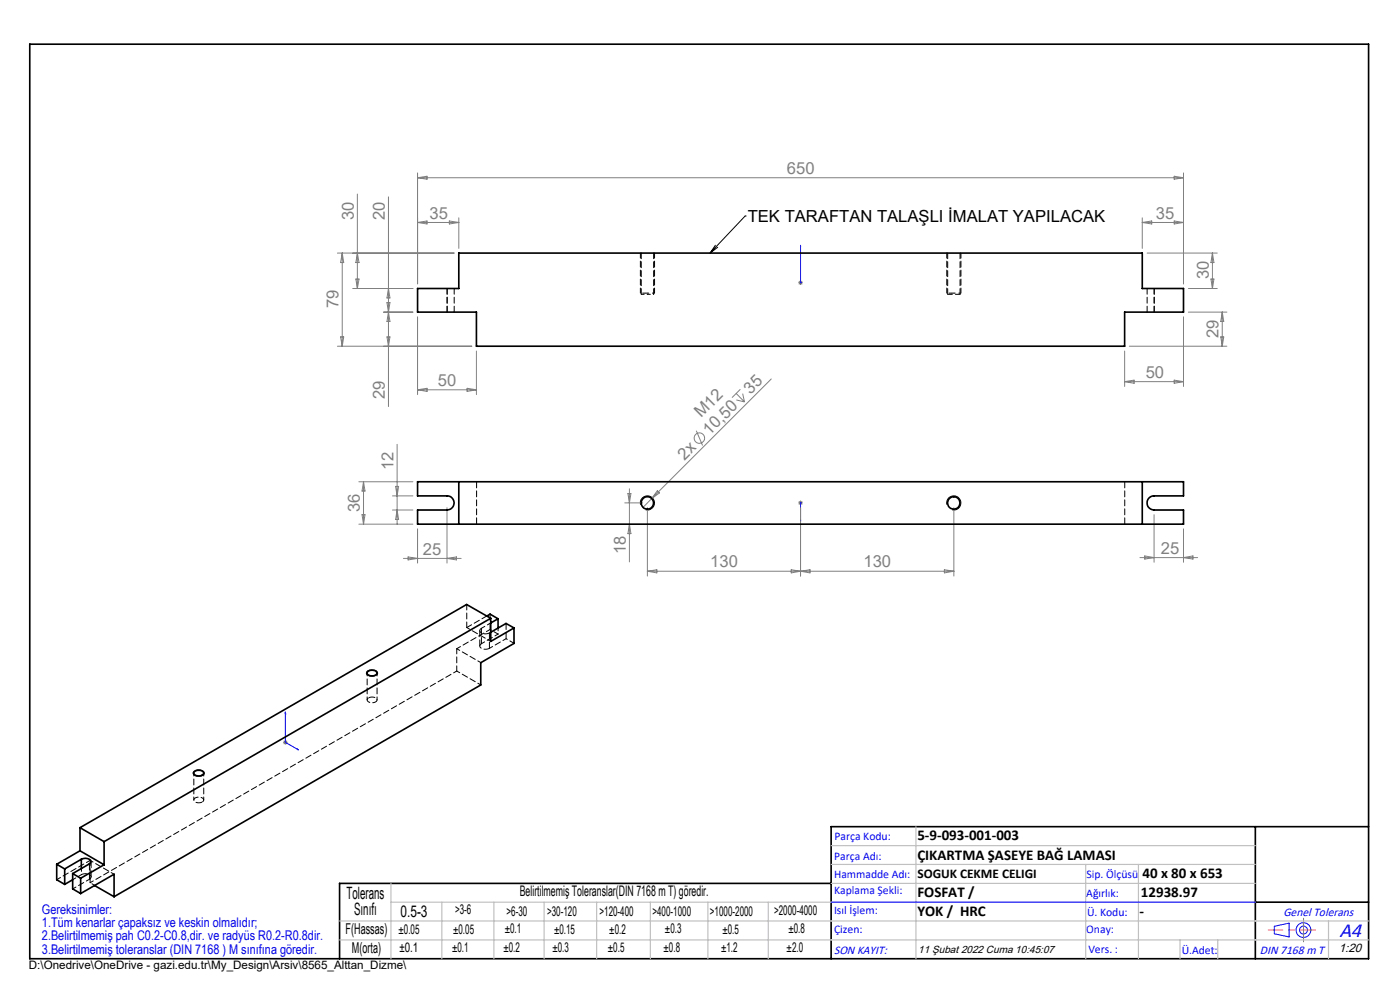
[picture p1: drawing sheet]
<svg xmlns="http://www.w3.org/2000/svg" width="297mm" height="210mm" viewBox="0 0 297 210" stroke-linecap="round" stroke-linejoin="round" font-family="sans-serif">
<g fill="none" stroke="#808080" stroke-width=".21">
<path d="M88.6 36.7v23.5M88.6 37.7l2-.3v.6zM88.6 37.7h162.5M249.1 37.4l2 .3-2 .3zM251.1 36.7v23.5M71.6 53.7h24.7M72.6 53.7v19.7M72.6 53.7l.3 2h-.7zM75.5 59.2h.7l-.4 2zM75.8 53.7l.4 2h-.7zM75.8 41.2v20M82.4 41.8v44.4"/>
<path d="M88.6 47.2l2-.3v.6zM88.6 47.2h8.7M95.3 46.9l2 .3-2 .3zM97.3 46.2v6.5M169.3 60h1M169.5 59.6l.7 .7M169.8 59.4v1.1M170.2 59.6l-.7 .7M242.3 46.2v6.5M242.3 47.2h8.8M242.3 47.2l2-.3v.6zM243.3 53.7h14.9"/>
<path d="M249.1 46.9l2 .3-2 .3zM256.9 59.2h.6l-.3 2zM257.2 53.7l.3 2h-.6zM257.2 53.7v7.5M71.6 73.4h28.5M72.2 71.5h.7l-.3 1.9zM74.8 61.2h12.8M81.4 66.2h6.2M82.1 71.5h.6l-.3 1.9zM82.1 64.2h.6l-.3 2zM82.4 66.2l.3 2h-.6zM82.4 61.2l.3 2h-.6z"/>
<path d="M88.6 67.2v16.5M101.1 74.5v9.2M238.6 74.5v7.5M239.6 73.4h20.7M251.1 67.2v14.8M252.1 66.2h8.2M252.1 61.2h6.1M259 71.5h.6l-.3 1.9zM259.3 66.2v7.2M259.3 66.2l.3 2h-.6zM84.2 94.3v16.9M88.6 82.7h12.5"/>
<path d="M88.6 82.7l2-.3v.6zM99.1 82.4l2 .3-2 .3zM147.7 91.4l1.3 3.1M156.2 83.5l1.7 1.8M156.2 84.8l1.7 .5M157.1 82.6l-1.8 1.7M157.6 83.5l.3 1.8M163.6 80.4l-25.3 25.4M238.6 81h12.5M238.6 81l2-.4v.7zM249.1 80.6l2 .4-2 .3zM76.1 102.2h11.5"/>
<path d="M76.1 111.2h11.5M76.8 109.2h.6l-.3 2zM77.1 102.2v9M77.1 102.2l.3 2h-.6zM83.3 105.2h4.3M83.3 108.2h4.3M83.9 103.2h.7l-.4 2zM84.2 108.2l.4 2h-.7zM85.6 118.5h12.2M86.6 118.1l2 .4-2 .3zM88.6 112.2v7.2M94.8 107.7v11.7"/>
<path d="M94.8 118.5l2-.4v.7zM132.5 106.7h3.8M133.2 104.7h.6l-.3 2zM133.5 103.7v15.5M133.5 111.2l.3 2h-.6zM137.3 107.7v14.5M138.3 105.8l-1.9 1.8M139.5 104.1l.4 .5-1.6 1.2zM169.3 106.7h1M169.5 106.3l.7 .7M169.8 106.2v1M169.8 107.7v14.5"/>
<path d="M170.2 106.3l-.7 .7M202.4 107.7v14.5M241.8 118.3h12.3M242.9 117.9l1.9 .4-1.9 .3zM244.8 109.2v10.1M251.1 112.2v7.1M251.1 118.3l2-.4v.7zM137.3 121.2h65.1M137.3 121.2l2-.3v.6zM167.9 120.9l1.9 .3-1.9 .3zM169.8 121.2l2-.3v.6zM200.3 120.9l2.1 .3-2.1 .3z"/>
<path d="M60 157.5h1M60.2 157.1l.7 .7M60.5 157v1M60.9 157.1l-.7 .7"/>
<circle cx="148.4" cy="92.9" r="1.1"/>
</g>
<path d="M151.8 52l-1.2 1.7M152.3 52.4l-1.7 1.3M158.1 45.8h.1M158.1 45.8l-7.5 7.9M135.9 107.1a1.49 1.49 0 0 1 1.3-1.9 1.49 1.49 0 0 1 1.6 1.6 1.49 1.49 0 0 1-1.9 1.3M200.9 107.1a1.5 1.5 0 0 1 1.3-1.9 1.5 1.5 0 0 1 1.6 1.6 1.5 1.5 0 0 1-1.8 1.3M78 142.3a1.45 1.45 0 0 1 2.1 .5 1.43 1.43 0 0 1-2.4 0zM41.2 163.6a1.43 1.43 0 0 1 2.2 .4 1.45 1.45 0 0 1-2.4 .1z" fill="none" stroke="#000" stroke-width=".21"/>
<path d="M137 62.2h-1.1M202 62.2h-1.1" fill="none" stroke="#000" stroke-width=".21" stroke-dasharray="1.3 .6" stroke-dashoffset=".6" stroke-linecap="butt"/>
<path d="M138.9 62.2h-1.5M203.9 62.2h-1.5" fill="none" stroke="#000" stroke-width=".21" stroke-dasharray="1.3 .6" stroke-dashoffset=".8" stroke-linecap="butt"/>
<g fill="none" stroke="#00f" stroke-width=".21">
<path d="M169.8 59.9v.1zM169.8 52v.4v-.4M169.8 60h.1M169.8 52v8M169.8 110.6v-.4v.4M169.8 106.6v.2zM169.8 106.7h.1M169.8 106.7v3.9M60.5 151l.1 .4-.1-.1zM60.5 151v6.5l2.8 1.6M63 158.8l.3 .3-.3-.1zM176.3 191.4h90"/>
<path d="M270.3 196.5l3.2-.7v2.9l-3.2-.6z"/>
<circle cx="276.5" cy="197.3" r="1.57"/>
<circle cx="276.5" cy="197.3" r=".83"/>
</g>
<path d="M135.9 53.7v8.5M200.9 53.7v8.5M138.9 62.2v-8.5M203.9 62.2v-8.5" fill="none" stroke="#000" stroke-width=".21" stroke-dasharray="1.3 .6" stroke-dashoffset=".2"/>
<path d="M137.4 62.2h-.4M202.4 62.2h-.4" fill="none" stroke="#000" stroke-width=".21" stroke-dasharray="1.3 .6"/>
<path d="M6.3 9.4h284v194h-284zM266.3 175.4v28M290.3 175.4h-114v28M176.3 187.4h-104.3v16M266.3 191.4h24" fill="none" stroke="#000" stroke-width=".35"/>
<path d="M279 197.3h-9.9" fill="none" stroke="#f00" stroke-width=".21" stroke-dasharray="15.2 1.3 1.3 1.3" stroke-dashoffset="12.2"/>
<path d="M276.5 197.3v2.5M276.5 197.3v-2.5" fill="none" stroke="#808080" stroke-width=".21" stroke-dasharray="15.2 1.3 1.3 1.3"/>
<g fill="none" stroke="#c0c0c0" stroke-width=".25">
<path d="M176.3 179.4h90M194.3 175.4v28M72 199.4h218.3M72 195.4h218.3M82.9 187.4v16M82.9 191.4h183.4M93.7 191.4v12M104.8 191.4v12M115.4 191.4v12M126.6 191.4v12M138 191.4v12M150.2 191.4v12"/>
<path d="M163 191.4v12M176.3 183.4h90M176.3 187.4h90M230.3 183.4v20M241.5 183.4v20M250.3 199.4v4M258.3 199.4v4M281.8 195.4v8"/>
</g>
<g fill="#00f">
<path d="M169.8 59.9v.1zM169.8 52v.4z"/>
<path d="M169.8 110.2v.4zM169.8 106.6v.2z"/>
<path d="M63 158.8l.3 .3-.3-.1zM60.5 151l.1 .4-.1-.1z"/>
</g>
<g fill="none" stroke="#000" stroke-width=".35">
<path d="M88.6 61.2h8.7v-7.5h145v7.5h8.8v5h-12.5v7.2h-137.5v-7.2h-12.5zM88.6 102.2h162.5v3h-6.3a1.5 1.5 0 0 0-1.5 1.5 1.5 1.5 0 0 0 1.5 1.5h6.3v3h-162.5v-3h6.2a1.5 1.5 0 0 0 1.5-1.5 1.5 1.5 0 0 0-1.5-1.5h-6.2zM97.3 102.2v9M242.3 102.2v9M103.3 130.7l.7-.4 1.7 1M104.1 131.2l-82 47.3M104.1 131.2v4.9l4.9-2.9M104.1 131.2l-5.1-3-82 47.4M105.7 131.3l-1.6 .8M105.7 131.3v1.9M109 133.2v3.3l-7 4.1v4.7l-77.8 44.9M109 133.2l-1.6-1-3.3 1.9"/>
<path d="M78 142.5a1.32 1.32 0 0 1 2 .3 1.23 1.23 0 0 1-2.1 0zM17 175.6v4.9M17 175.6l5.1 2.9M22.1 178.5v4.9M41.2 163.7a1.29 1.29 0 0 1 2 .3 1.23 1.23 0 0 1-2.1 0zM12 183.3l1.7 1M12 183.3v3.3l1.7 1M13.7 184.3v3.3M15.4 185.3l1.7 1M15.4 185.3v3.3l1.7 .9M15.4 186.6l-1.7 1M17 180.5l-5 2.8"/>
<path d="M17 180.5l5.1 2.9M17.1 189.5l7.1-4.1v4.8M17.1 186.3v3.2M17.3 182.3a1.47 1.47 0 0 1 2 .5l-.4 .5-3.5 2M17.3 182.3l-3.6 2M17.3 182.3v1.9M20.1 187.8l4.1 2.4M22.1 183.4l-5 2.9"/>
<circle cx="137.3" cy="106.7" r="1.31"/>
<circle cx="202.3" cy="106.7" r="1.32"/>
</g>
<path d="M94.9 61.2v5M96.4 66.2v-5M243.4 61.2v5M244.9 61.2v5M101.8 133.8v3.2M102.1 133.3v3.2M103.8 134.3v3.2M104 130.3v3.2M104.1 134.1l-.3 .2M107.4 132.2v3.3M19 183.2v3.3M19.3 186v-3.2" fill="none" stroke="#000" stroke-width=".21" stroke-dasharray="1.3 .6"/>
<path d="M201 62.4h2.7" fill="none" stroke="#000" stroke-width=".21" stroke-dasharray="1.3 .6" stroke-dashoffset=".3"/>
<path d="M136 62.4h1.4M137.4 62.4h1.3M105.7 133.2v1.3M17.3 184.2v1.3" fill="none" stroke="#000" stroke-width=".21" stroke-dasharray="1.3 .6" stroke-dashoffset=".7"/>
<path d="M136 53.7v8.7M201 53.7v8.7M138.7 62.4v-8.7M203.7 62.4v-8.7M99 128.2v4.9M99 133.1l4.3-2.4M103.8 134.3a1.47 1.47 0 0 1-2-.5l.3-.5M103.8 137.5a1.47 1.47 0 0 1-2-.5l.3-.5M17.3 185.5a1.47 1.47 0 0 1 2 .5l-.3 .5" fill="none" stroke="#000" stroke-width=".21" stroke-dasharray="1.3 .6" stroke-dashoffset=".1"/>
<path d="M101.1 111.2v-9M238.6 102.2v9M78.2 148a.56 .56 0 0 0-.2 .8 .56 .56 0 0 0 .7 .2 .89 .89 0 0 0 1.3-.7 1.42 1.42 0 0 0-1.8-.3M42.9 170.1a.56 .56 0 0 0 .2-.7 .56 .56 0 0 0-.7-.3 .89 .89 0 0 0-1.2 .7 1.42 1.42 0 0 0 1.7 .3" fill="none" stroke="#000" stroke-width=".21" stroke-dasharray="1.3 .6" stroke-dashoffset="-.1"/>
<path d="M102.1 136.5l3.6-2M107.4 135.5l-3.6 2M15.4 186.6l1.9-1.1M19 186.5l-3.6 2M19.1 187.2l77.8-44.9" fill="none" stroke="#000" stroke-width=".21" stroke-dasharray="1.3 .6" stroke-dashoffset=".5"/>
<path d="M96.9 137.6l7.1-4.1M102.1 133.3l2-1.2M12 186.6l7.1-4.1" fill="none" stroke="#000" stroke-width=".21" stroke-dasharray="1.3 .6" stroke-dashoffset=".4"/>
<path d="M96.9 137.6l5.1 2.9M99 133.1l5.1 3M77.9 142.7v5.8M80 148.5v-5.8M96.9 142.3l5.1 3M41.1 164v5.7M43.2 169.7v-5.7M20.1 187.8l-1-.6M24.2 185.4l-5.1-2.9" fill="none" stroke="#000" stroke-width=".21" stroke-dasharray="1.3 .6" stroke-dashoffset=".6"/>
<path d="M96.9 142.3v-4.7M19.1 187.2v-4.7" fill="none" stroke="#000" stroke-width=".21" stroke-dasharray="1.3 .6" stroke-dashoffset=".2"/>
<path d="M104 133.5l1.7 1M107.4 135.5l1.7 1" fill="none" stroke="#000" stroke-width=".21" stroke-dasharray="1.3 .6" stroke-dashoffset="1"/>
<text font-size="4.4" fill="#00f" x="284.2" y="198.7">A4</text>
<g font-size="3.6">
<text x="73.5" y="190.7">Tolerans</text>
<text x="75.1" y="194.1">Sınıfı</text>
</g>
<g font-size="3.5" fill="#808080">
<text x="166.9" y="36.9">650</text>
<text x="75" y="46.6" transform="rotate(-90 75 46.6)">30</text>
<text x="81.6" y="46.6" transform="rotate(-90 81.6 46.6)">20</text>
<text x="91.1" y="46.4">35</text>
<text x="245.2" y="46.4">35</text>
<text x="256.4" y="59.3" transform="rotate(-90 256.4 59.3)">30</text>
<text x="71.8" y="65.3" transform="rotate(-90 71.8 65.3)">79</text>
<text x="258.5" y="71.7" transform="rotate(-90 258.5 71.7)">29</text>
<text x="92.9" y="81.9">50</text>
<text x="159.2" y="83.7" transform="rotate(-45 159.2 83.7)">35</text>
<text x="243.1" y="80.2">50</text>
<text x="81.6" y="84.6" transform="rotate(-90 81.6 84.6)">29</text>
<text x="148.7" y="88.7" transform="rotate(-45 148.7 88.7)">M12</text>
<text x="150.5" y="92.5" transform="rotate(-45 150.5 92.5)">10,50</text>
<text x="83.5" y="99.7" transform="rotate(-90 83.5 99.7)">12</text>
<text x="145.2" y="97.7" transform="rotate(-45 145.2 97.7)">2x</text>
<text x="76.4" y="108.6" transform="rotate(-90 76.4 108.6)">36</text>
<text x="89.7" y="117.6">25</text>
<text x="132.8" y="117.6" transform="rotate(-90 132.8 117.6)">18</text>
<text x="246.3" y="117.5">25</text>
<text x="150.7" y="120.4">130</text>
<text x="183.2" y="120.4">130</text>
</g>
<text font-size="3.5" x="158.6" y="47.1">TEK TARAFTAN TALAŞLI İMALAT YAPILACAK</text>
<text font-size="3.4" x="85" y="194.4">0.5-3</text>
<g font-size="3.2">
<text x="194.6" y="178.2">5-9-093-001-003</text>
<text x="194.6" y="182.4">ÇIKARTMA ŞASEYE BAĞ LAMASI</text>
<text x="194.6" y="190.2">FOSFAT /</text>
<text x="242" y="190.2">12938.97</text>
<text x="242.4" y="186.2">40 x 80 x 653</text>
<text x="194.6" y="194.3">YOK / HRC</text>
<text x="241.7" y="194.3">-</text>
<text x="73.3" y="198.1">F(Hassas)</text>
<text x="74.7" y="202.2">M(orta)</text>
</g>
<text font-size="3.1" x="110.3" y="190.1">Belirtilmemiş Toleranslar(DIN 7168 m T) göredir.</text>
<g font-size="2.8">
<text x="194.6" y="186.2">SOGUK CEKME CELIGI</text>
<text x="96.5" y="193.9">&gt;3-6</text>
<text x="107.1" y="198">±0.1</text>
<text x="107.5" y="194.2">&gt;6-30</text>
<text x="116.1" y="194.2">&gt;30-120</text>
<text x="127.2" y="194.2">&gt;120-400</text>
<text x="138.4" y="194.2">&gt;400-1000</text>
<text x="150.6" y="194.2">&gt;1000-2000</text>
<text x="164.2" y="194.2">&gt;2000-4000</text>
<text x="167.2" y="198">±0.8</text>
<text x="84.6" y="198.2">±0.05</text>
<text x="84.7" y="201.9">±0.1</text>
<text x="95.9" y="201.9">±0.1</text>
<text x="96.1" y="198.1">±0.05</text>
<text x="106.8" y="201.9">±0.2</text>
<text x="117.2" y="202">±0.3</text>
<text x="117.5" y="198.1">±0.15</text>
<text x="129" y="201.9">±0.5</text>
<text x="129.3" y="198">±0.2</text>
<text x="140.8" y="201.9">±0.8</text>
<text x="141.1" y="198">±0.3</text>
<text x="153" y="201.9">±1.2</text>
<text x="153.3" y="198">±0.5</text>
<text x="166.9" y="201.8">±2.0</text>
</g>
<g font-size="2.8" fill="#0000e8">
<text x="8.9" y="193.8">Gereksinimler:</text>
<text x="8.9" y="196.6">1.Tüm kenarlar çapaksız ve keskin olmalıdır;</text>
<text x="8.9" y="199.5">2.Belirtilmemiş pah C0.2-C0.8,dir. ve radyüs R0.2-R0.8dir.</text>
<text x="8.9" y="202.3">3.Belirtilmemiş toleranslar (DIN 7168 ) M sınıfına göredir.</text>
</g>
<g font-size="2.6" fill="#00f">
<text x="272.3" y="194.3">Genel Tolerans</text>
<text x="176.9" y="202.3">SON KAYIT:</text>
<text x="267.3" y="202.3">DIN 7168 m T</text>
</g>
<text font-size="2.6" x="284" y="202">1:20</text>
<g font-size="2.5" fill="#00f">
<text x="177" y="178.2">Parça Kodu:</text>
<text x="177" y="182.4">Parça Adı:</text>
<text x="176.9" y="186.2">Hammadde Adı:</text>
<text x="177" y="189.7">Kaplama Şekli:</text>
<text x="230.5" y="190.2">Ağırlık:</text>
<text x="230.5" y="186.2">Sip. Ölçüsü</text>
<text x="176.9" y="193.9">Isıl İşlem:</text>
<text x="177" y="197.8">Çizen:</text>
<text x="230.4" y="197.8">Onay:</text>
<text x="230.6" y="194.3">Ü. Kodu:</text>
<text x="230.9" y="202.1">Vers. :</text>
<text x="250.7" y="202.3">Ü.Adet:</text>
</g>
<text font-size="2.5" x="6.1" y="205.5">D:\Onedrive\OneDrive - gazi.edu.tr\My_Design\Arsiv\8565_Alttan_Dizme\</text>
<text font-size="2.2" x="194.8" y="202.1">11 Şubat 2022 Cuma 10:45:07</text>
</svg>
